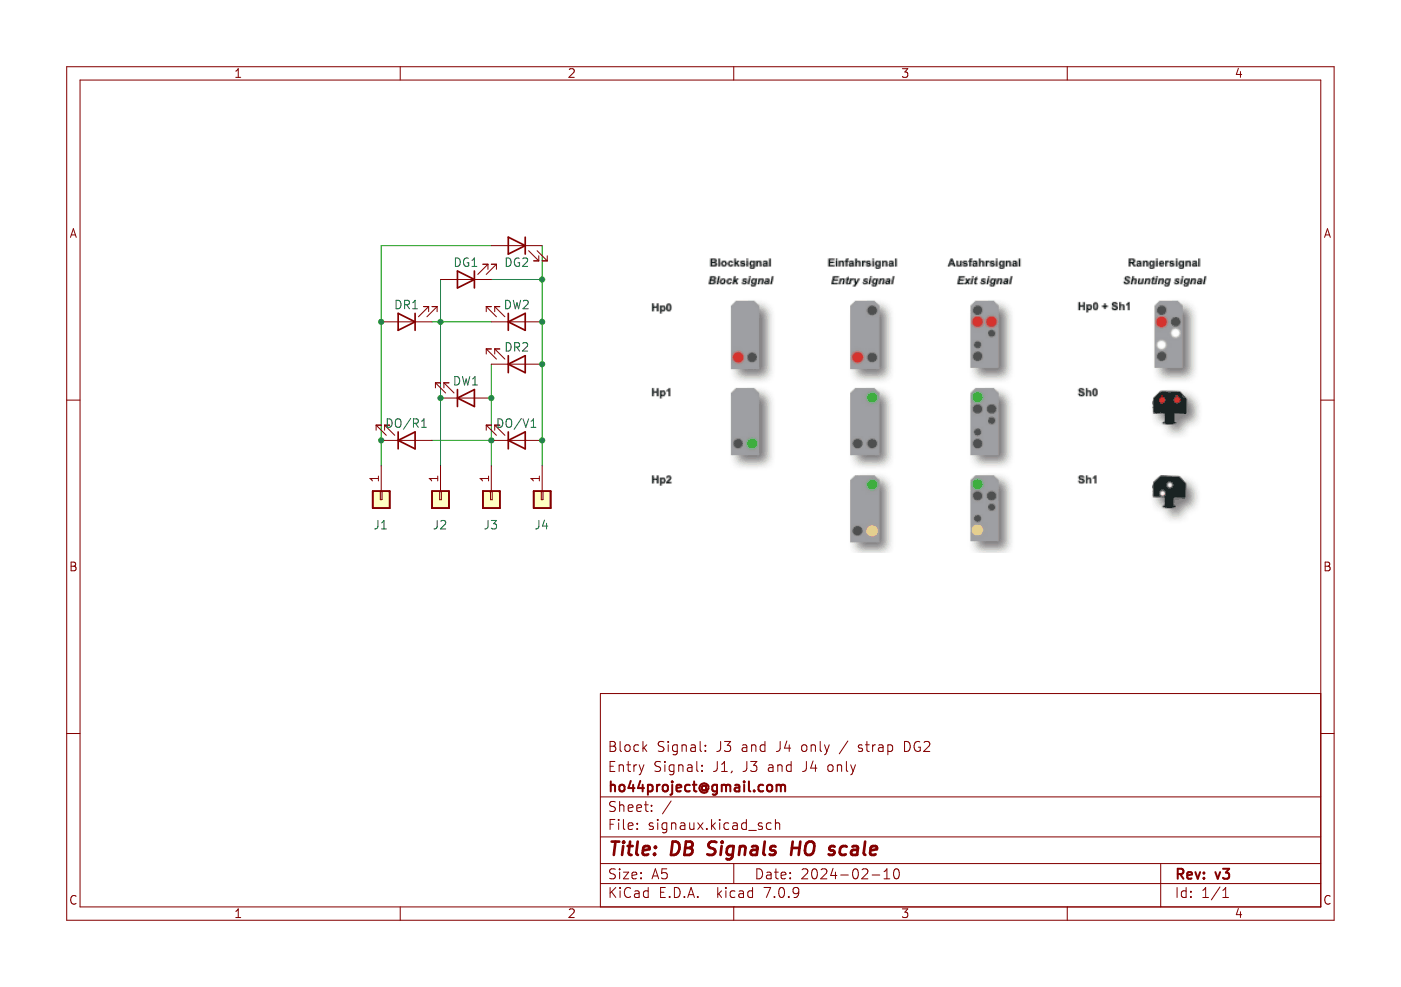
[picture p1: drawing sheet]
(kicad_sch (version 20230121) (generator eeschema)

 (paper "A5")

 (title_block
  (title "DB Signals HO scale")
  (date "2024-02-10")
  (rev "v3")
  (company "ho44project@gmail.com")
  (comment 1 "Entry Signal: J1, J3 and J4 only")
  (comment 2 "Block Signal: J3 and J4 only / strap DG2"))

 (lib_symbols
  (symbol "Connector_Generic:Conn_01x01" (pin_names (offset 1.016) hide) (in_bom yes) (on_board yes)
   (property "Reference" "J" (at 0 2.54 0) (effects (font (size 1.27 1.27))))
   (property "Value" "Conn_01x01" (at 0 -2.54 0) (effects (font (size 1.27 1.27))))
   (property "Footprint" "" (at 0 0 0) (effects (font (size 1.27 1.27)) hide))
   (property "Datasheet" "~" (at 0 0 0) (effects (font (size 1.27 1.27)) hide))
   (symbol "Conn_01x01_1_1"
    (rectangle (start -1.27 0.127) (end 0 -0.127) (stroke (width 0.1524) (type default)) (fill (type none)))
    (rectangle (start -1.27 1.27) (end 1.27 -1.27) (stroke (width 0.254) (type default)) (fill (type background)))
    (pin passive line (at -5.08 0 0) (length 3.81) (name "Pin_1" (effects (font (size 1.27 1.27)))) (number "1" (effects (font (size 1.27 1.27)))))))
  (symbol "Device:LED" (pin_numbers hide) (pin_names (offset 1.016) hide) (in_bom yes) (on_board yes)
   (property "Reference" "D" (at 0 2.54 0) (effects (font (size 1.27 1.27))))
   (property "Value" "LED" (at 0 -2.54 0) (effects (font (size 1.27 1.27))))
   (property "Footprint" "" (at 0 0 0) (effects (font (size 1.27 1.27)) hide))
   (property "Datasheet" "~" (at 0 0 0) (effects (font (size 1.27 1.27)) hide))
   (symbol "LED_0_1"
    (polyline (pts (xy -1.27 -1.27) (xy -1.27 1.27)) (stroke (width 0.254) (type default)) (fill (type none)))
    (polyline (pts (xy -1.27 0) (xy 1.27 0)) (stroke (width 0) (type default)) (fill (type none)))
    (polyline (pts (xy 1.27 -1.27) (xy 1.27 1.27) (xy -1.27 0) (xy 1.27 -1.27)) (stroke (width 0.254) (type default)) (fill (type none)))
    (polyline (pts (xy -3.048 -0.762) (xy -4.572 -2.286) (xy -3.81 -2.286) (xy -4.572 -2.286) (xy -4.572 -1.524)) (stroke (width 0) (type default)) (fill (type none)))
    (polyline (pts (xy -1.778 -0.762) (xy -3.302 -2.286) (xy -2.54 -2.286) (xy -3.302 -2.286) (xy -3.302 -1.524)) (stroke (width 0) (type default)) (fill (type none))))
   (symbol "LED_1_1"
    (pin passive line (at -3.81 0 0) (length 2.54) (name "K" (effects (font (size 1.27 1.27)))) (number "1" (effects (font (size 1.27 1.27)))))
    (pin passive line (at 3.81 0 180) (length 2.54) (name "A" (effects (font (size 1.27 1.27)))) (number "2" (effects (font (size 1.27 1.27))))))))

 (junction (at 66.04 59.69) (diameter 0) (color 0 0 0 0))
 (junction (at 73.66 66.04) (diameter 0) (color 0 0 0 0))
 (junction (at 81.28 54.61) (diameter 0) (color 0 0 0 0))
 (junction (at 57.15 66.04) (diameter 0) (color 0 0 0 0))
 (junction (at 73.66 59.69) (diameter 0) (color 0 0 0 0))
 (junction (at 66.04 48.26) (diameter 0) (color 0 0 0 0))
 (junction (at 81.28 48.26) (diameter 0) (color 0 0 0 0))
 (junction (at 81.28 66.04) (diameter 0) (color 0 0 0 0))
 (junction (at 81.28 41.91) (diameter 0) (color 0 0 0 0))
 (junction (at 57.15 48.26) (diameter 0) (color 0 0 0 0))

 (wire (pts (xy 73.66 36.83) (xy 57.15 36.83)) (stroke (width 0) (type default)))
 (wire (pts (xy 66.04 48.26) (xy 66.04 59.69)) (stroke (width 0) (type default)))
 (wire (pts (xy 66.04 41.91) (xy 66.04 48.26)) (stroke (width 0) (type default)))
 (wire (pts (xy 81.28 54.61) (xy 81.28 66.04)) (stroke (width 0) (type default)))
 (wire (pts (xy 73.66 54.61) (xy 73.66 59.69)) (stroke (width 0) (type default)))
 (wire (pts (xy 64.77 66.04) (xy 73.66 66.04)) (stroke (width 0) (type default)))
 (wire (pts (xy 57.15 66.04) (xy 57.15 69.85)) (stroke (width 0) (type default)))
 (wire (pts (xy 57.15 48.26) (xy 57.15 66.04)) (stroke (width 0) (type default)))
 (wire (pts (xy 73.66 41.91) (xy 81.28 41.91)) (stroke (width 0) (type default)))
 (wire (pts (xy 57.15 36.83) (xy 57.15 48.26)) (stroke (width 0) (type default)))
 (wire (pts (xy 66.04 59.69) (xy 66.04 69.85)) (stroke (width 0) (type default)))
 (wire (pts (xy 81.28 66.04) (xy 81.28 69.85)) (stroke (width 0) (type default)))
 (wire (pts (xy 73.66 59.69) (xy 73.66 66.04)) (stroke (width 0) (type default)))
 (wire (pts (xy 66.04 48.26) (xy 73.66 48.26)) (stroke (width 0) (type default)))
 (wire (pts (xy 81.28 48.26) (xy 81.28 54.61)) (stroke (width 0) (type default)))
 (wire (pts (xy 81.28 41.91) (xy 81.28 48.26)) (stroke (width 0) (type default)))
 (wire (pts (xy 81.28 36.83) (xy 81.28 41.91)) (stroke (width 0) (type default)))
 (wire (pts (xy 64.77 48.26) (xy 66.04 48.26)) (stroke (width 0) (type default)))
 (wire (pts (xy 73.66 66.04) (xy 73.66 69.85)) (stroke (width 0) (type default)))

 (image (at 128.27 57.15) (scale 1.29971)
  (data))

 (symbol (lib_id "Device:LED") (at 77.47 54.61 0) (mirror x) (unit 1) (in_bom yes) (on_board yes) (dnp no)
  (property "Reference" "DR2" (at 77.47 52.07 0) (effects (font (size 1.27 1.27))))
  (property "Value" "LED" (at 77.47 48.26 0) (effects (font (size 1.27 1.27)) hide))
  (property "Footprint" "LED_THT:LED_D1.8mm_W3.3mm_H2.4mm_mine" (at 77.47 54.61 0) (effects (font (size 1.27 1.27)) hide))
  (property "Datasheet" "~" (at 77.47 54.61 0) (effects (font (size 1.27 1.27)) hide)) (pin "2") (pin "1"))

 (symbol (lib_id "Device:LED") (at 69.85 41.91 180) (unit 1) (in_bom yes) (on_board yes) (dnp no)
  (property "Reference" "DG1" (at 69.85 39.37 0) (effects (font (size 1.27 1.27))))
  (property "Value" "LED" (at 69.85 35.56 0) (effects (font (size 1.27 1.27)) hide))
  (property "Footprint" "LED_THT:LED_D1.8mm_W3.3mm_H2.4mm_mine" (at 69.85 41.91 0) (effects (font (size 1.27 1.27)) hide))
  (property "Datasheet" "~" (at 69.85 41.91 0) (effects (font (size 1.27 1.27)) hide)) (pin "2") (pin "1"))

 (symbol (lib_id "Device:LED") (at 77.47 66.04 0) (mirror x) (unit 1) (in_bom yes) (on_board yes) (dnp no)
  (property "Reference" "DO/V1" (at 77.47 63.5 0) (effects (font (size 1.27 1.27))))
  (property "Value" "LED" (at 77.47 59.69 0) (effects (font (size 1.27 1.27)) hide))
  (property "Footprint" "LED_THT:LED_D1.8mm_W3.3mm_H2.4mm_mine" (at 77.47 66.04 0) (effects (font (size 1.27 1.27)) hide))
  (property "Datasheet" "~" (at 77.47 66.04 0) (effects (font (size 1.27 1.27)) hide)) (pin "2") (pin "1"))

 (symbol (lib_id "Connector_Generic:Conn_01x01") (at 81.28 74.93 270) (unit 1) (in_bom yes) (on_board yes) (dnp no)
  (property "Reference" "J4" (at 80.01 78.74 90) (effects (font (size 1.27 1.27)) (justify left)))
  (property "Value" "Conn_01x01" (at 83.82 76.2 90) (effects (font (size 1.27 1.27)) (justify left) hide))
  (property "Footprint" "Connector_Wire:SolderWirePad_1x01_SMD_1x2mm" (at 81.28 74.93 0) (effects (font (size 1.27 1.27)) hide))
  (property "Datasheet" "~" (at 81.28 74.93 0) (effects (font (size 1.27 1.27)) hide)) (pin "1"))

 (symbol (lib_id "Device:LED") (at 77.47 48.26 0) (mirror x) (unit 1) (in_bom yes) (on_board yes) (dnp no)
  (property "Reference" "DW2" (at 77.47 45.72 0) (effects (font (size 1.27 1.27))))
  (property "Value" "LED" (at 77.47 41.91 0) (effects (font (size 1.27 1.27)) hide))
  (property "Footprint" "LED_THT:LED_D1.8mm_W3.3mm_H2.4mm_mine" (at 77.47 48.26 0) (effects (font (size 1.27 1.27)) hide))
  (property "Datasheet" "~" (at 77.47 48.26 0) (effects (font (size 1.27 1.27)) hide)) (pin "2") (pin "1"))

 (symbol (lib_id "Connector_Generic:Conn_01x01") (at 66.04 74.93 270) (unit 1) (in_bom yes) (on_board yes) (dnp no)
  (property "Reference" "J2" (at 64.77 78.74 90) (effects (font (size 1.27 1.27)) (justify left)))
  (property "Value" "Conn_01x01" (at 68.58 76.2 90) (effects (font (size 1.27 1.27)) (justify left) hide))
  (property "Footprint" "Connector_Wire:SolderWirePad_1x01_SMD_1x2mm" (at 66.04 74.93 0) (effects (font (size 1.27 1.27)) hide))
  (property "Datasheet" "~" (at 66.04 74.93 0) (effects (font (size 1.27 1.27)) hide)) (pin "1"))

 (symbol (lib_id "Device:LED") (at 60.96 66.04 0) (mirror x) (unit 1) (in_bom yes) (on_board yes) (dnp no)
  (property "Reference" "DO/R1" (at 60.96 63.5 0) (effects (font (size 1.27 1.27))))
  (property "Value" "LED" (at 60.96 59.69 0) (effects (font (size 1.27 1.27)) hide))
  (property "Footprint" "LED_THT:LED_D1.8mm_W3.3mm_H2.4mm_mine" (at 60.96 66.04 0) (effects (font (size 1.27 1.27)) hide))
  (property "Datasheet" "~" (at 60.96 66.04 0) (effects (font (size 1.27 1.27)) hide)) (pin "2") (pin "1"))

 (symbol (lib_id "Device:LED") (at 69.85 59.69 0) (mirror x) (unit 1) (in_bom yes) (on_board yes) (dnp no)
  (property "Reference" "DW1" (at 69.85 57.15 0) (effects (font (size 1.27 1.27))))
  (property "Value" "LED" (at 69.85 53.34 0) (effects (font (size 1.27 1.27)) hide))
  (property "Footprint" "LED_THT:LED_D1.8mm_W3.3mm_H2.4mm_mine" (at 69.85 59.69 0) (effects (font (size 1.27 1.27)) hide))
  (property "Datasheet" "~" (at 69.85 59.69 0) (effects (font (size 1.27 1.27)) hide)) (pin "2") (pin "1"))

 (symbol (lib_id "Connector_Generic:Conn_01x01") (at 73.66 74.93 270) (unit 1) (in_bom yes) (on_board yes) (dnp no)
  (property "Reference" "J3" (at 72.39 78.74 90) (effects (font (size 1.27 1.27)) (justify left)))
  (property "Value" "Conn_01x01" (at 76.2 76.2 90) (effects (font (size 1.27 1.27)) (justify left) hide))
  (property "Footprint" "Connector_Wire:SolderWirePad_1x01_SMD_1x2mm" (at 73.66 74.93 0) (effects (font (size 1.27 1.27)) hide))
  (property "Datasheet" "~" (at 73.66 74.93 0) (effects (font (size 1.27 1.27)) hide)) (pin "1"))

 (symbol (lib_id "Device:LED") (at 77.47 36.83 0) (mirror y) (unit 1) (in_bom yes) (on_board yes) (dnp no)
  (property "Reference" "DG2" (at 77.47 39.37 0) (effects (font (size 1.27 1.27))))
  (property "Value" "LED" (at 77.47 43.18 0) (effects (font (size 1.27 1.27)) hide))
  (property "Footprint" "LED_THT:LED_D1.8mm_W3.3mm_H2.4mm_mine" (at 77.47 36.83 0) (effects (font (size 1.27 1.27)) hide))
  (property "Datasheet" "~" (at 77.47 36.83 0) (effects (font (size 1.27 1.27)) hide)) (pin "2") (pin "1"))

 (symbol (lib_id "Connector_Generic:Conn_01x01") (at 57.15 74.93 270) (unit 1) (in_bom yes) (on_board yes) (dnp no)
  (property "Reference" "J1" (at 55.88 78.74 90) (effects (font (size 1.27 1.27)) (justify left)))
  (property "Value" "Conn_01x01" (at 59.69 76.2 90) (effects (font (size 1.27 1.27)) (justify left) hide))
  (property "Footprint" "Connector_Wire:SolderWirePad_1x01_SMD_1x2mm" (at 57.15 74.93 0) (effects (font (size 1.27 1.27)) hide))
  (property "Datasheet" "~" (at 57.15 74.93 0) (effects (font (size 1.27 1.27)) hide)) (pin "1"))

 (symbol (lib_id "Device:LED") (at 60.96 48.26 180) (unit 1) (in_bom yes) (on_board yes) (dnp no)
  (property "Reference" "DR1" (at 60.96 45.72 0) (effects (font (size 1.27 1.27))))
  (property "Value" "LED" (at 60.96 41.91 0) (effects (font (size 1.27 1.27)) hide))
  (property "Footprint" "LED_THT:LED_D1.8mm_W3.3mm_H2.4mm_mine" (at 60.96 48.26 0) (effects (font (size 1.27 1.27)) hide))
  (property "Datasheet" "~" (at 60.96 48.26 0) (effects (font (size 1.27 1.27)) hide)) (pin "2") (pin "1"))

 (sheet_instances (path "" (page "1"))))
